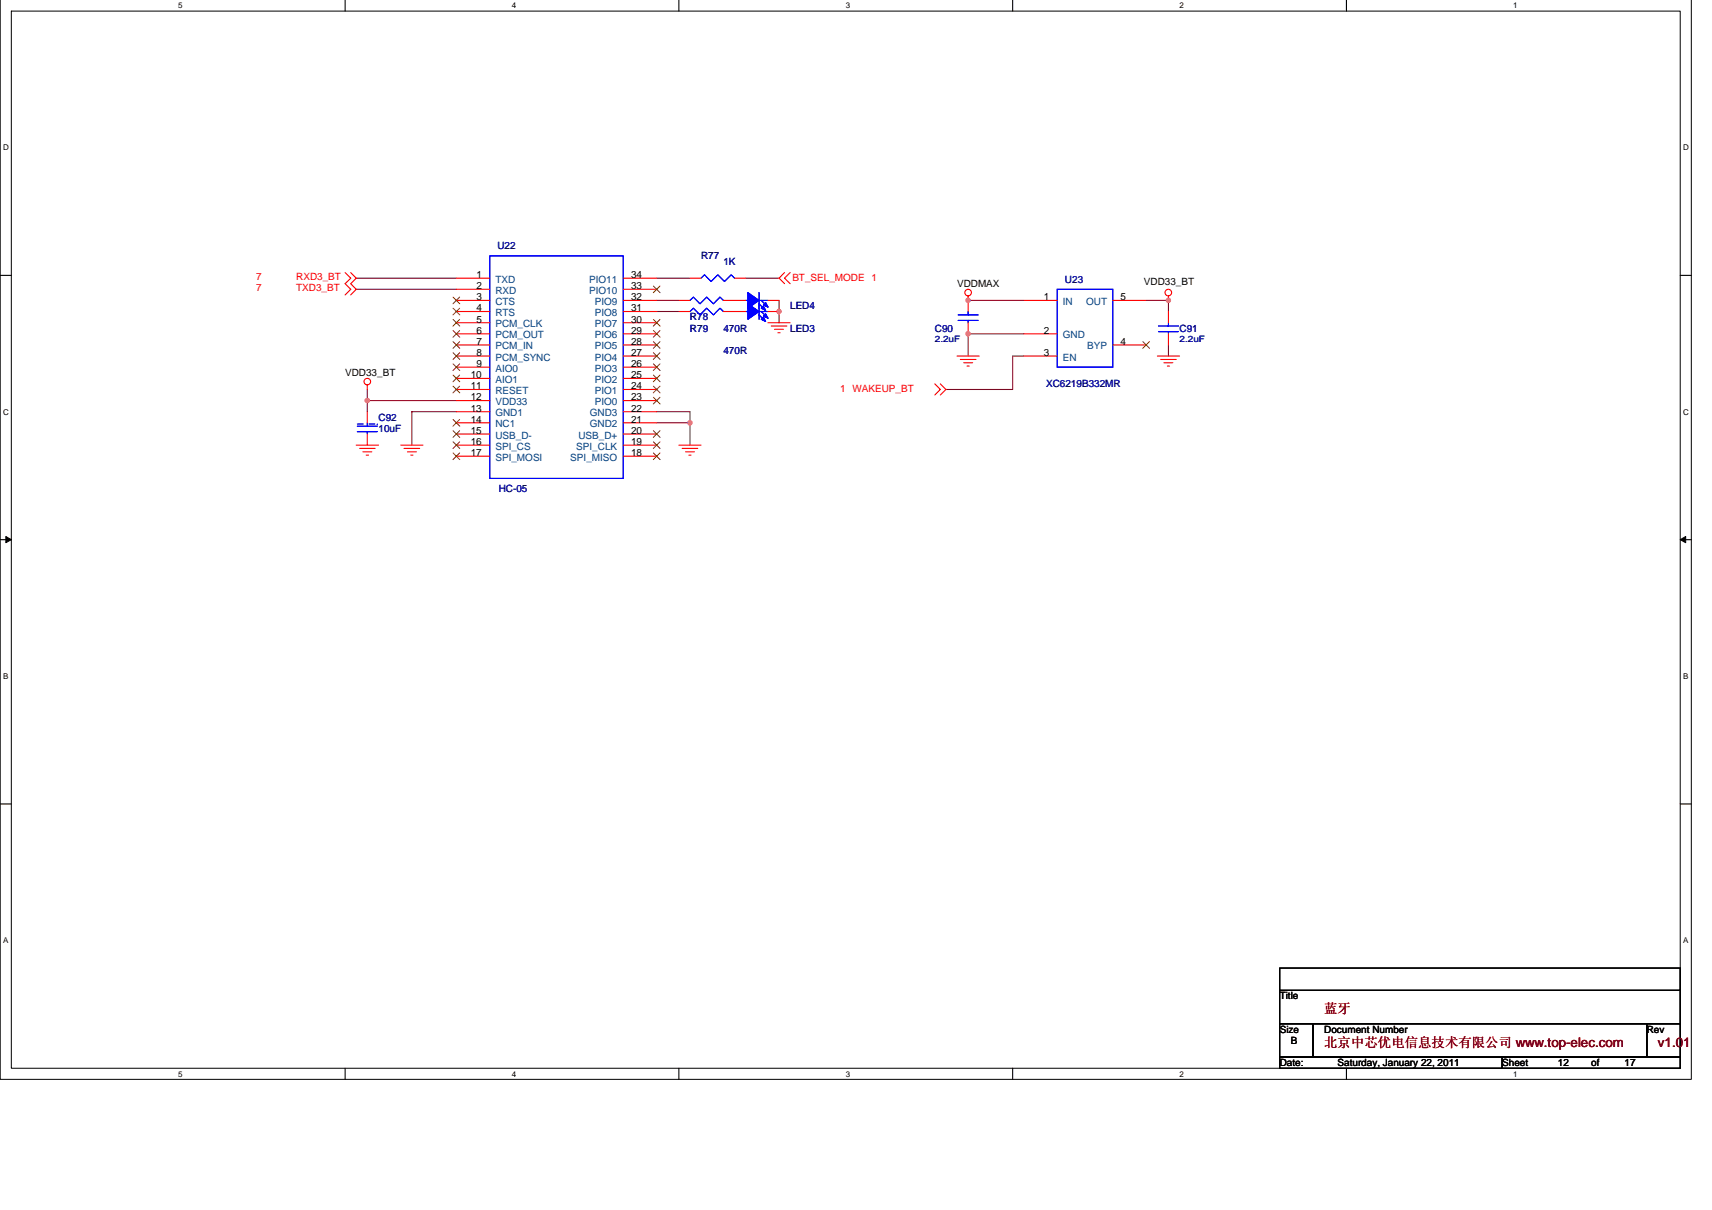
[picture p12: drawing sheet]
<svg xmlns="http://www.w3.org/2000/svg" width="297mm" height="210mm" viewBox="0 0 297 210" stroke-linecap="round" stroke-linejoin="round" font-family="sans-serif">
<path d="M0 0v187.2h293.5v-187.2M2 1.9h289.5v183.4h-289.5z" fill="none" stroke="#000" stroke-width=".17"/>
<g fill="#fff">
<path d="M30.9 .2h.8v1.6h-.8z"/>
<path d="M30.9 185.5h.8v1.6h-.8z"/>
</g>
<path d="M59.9 0v1.9M59.9 185.3v1.9" fill="none" stroke="#000" stroke-width=".19"/>
<g fill="#fff">
<path d="M88.8 .2h.8v1.6h-.8z"/>
<path d="M88.8 185.5h.8v1.6h-.8z"/>
</g>
<path d="M117.8 0v1.9M117.8 185.3v1.9" fill="none" stroke="#000" stroke-width=".19"/>
<g fill="#fff">
<path d="M146.7 .2h.8v1.6h-.8z"/>
<path d="M146.7 185.5h.8v1.6h-.8z"/>
</g>
<path d="M175.7 0v1.9M175.7 185.3v1.9" fill="none" stroke="#000" stroke-width=".19"/>
<g fill="#fff">
<path d="M204.7 .2h.7v1.6h-.7z"/>
<path d="M204.7 185.5h.7v1.6h-.7z"/>
</g>
<path d="M233.6 0v1.9M233.6 185.3v1.9" fill="none" stroke="#000" stroke-width=".19"/>
<g fill="#fff">
<path d="M262.6 .2h.7v1.6h-.7z"/>
<path d="M262.6 185.5h.7v1.6h-.7z"/>
<path d="M.5 24.8h1v1.6h-1z"/>
<path d="M292 24.8h1v1.6h-1z"/>
<path d="M.5 70.7h1v1.5h-1z"/>
<path d="M292 70.7h1v1.5h-1z"/>
</g>
<path d="M0 47.8h2M291.5 47.8h2" fill="none" stroke="#000" stroke-width=".19"/>
<g fill="#fff">
<path d="M.5 116.5h.9v1.6h-.9z"/>
<path d="M292 116.5h.9v1.6h-.9z"/>
</g>
<path d="M0 93.6h2M291.5 93.6h2" fill="none" stroke="#000" stroke-width=".19"/>
<path d="M1 93.1l1 .5-1 .5zM291.5 93.6l1-.5v1z" fill="#000" stroke="#000" stroke-width=".17"/>
<g fill="#fff">
<path d="M.5 162.4h.9v1.5h-.9z"/>
<path d="M292 162.4h.9v1.5h-.9z"/>
</g>
<path d="M0 139.5h2M291.5 139.5h2M222 167.9h69.5v3.9h-69.5zM222 171.8h69.5v5.8h-69.5zM222 177.6h5.8v5.8h-5.8zM227.8 177.6h57.9v5.8h-57.9zM285.7 177.6h5.8v5.8h-5.8zM222 183.4h38.6v1.9h-38.6zM260.6 183.4h30.9v1.9h-30.9z" fill="none" stroke="#000" stroke-width=".19"/>
<g fill="none" stroke="#800040" stroke-width=".19">
<path d="M61.8 48.3h17.4M61.8 50.2h17.4M113.9 48.3h5.8M113.9 54h3.9M113.9 52.1h3.9M129.4 48.3h5.8M135.2 52.1v3.9M168 52.1h9.6M177.6 57.9h-9.6v3.9M198.9 52.1h3.8v1.9M202.7 59.8v2M63.7 67.6v1.9h15.5"/>
<path d="M63.7 69.5v1.9M79.2 71.4h-7.7v5.8M113.9 71.4h5.8v5.8M113.9 73.3h5.8M177.6 61.8h-1.9v5.8h-11.6"/>
</g>
<g fill="#f0f" stroke="#f0f" stroke-width=".19">
<circle cx="135.1" cy="54" r=".38"/>
<circle cx="63.7" cy="69.5" r=".38"/>
<circle cx="119.7" cy="73.3" r=".38"/>
<circle cx="202.7" cy="52.1" r=".38"/>
<circle cx="168" cy="57.9" r=".38"/>
<circle cx="168" cy="52.1" r=".38"/>
</g>
<g fill="none" stroke="#f00" stroke-width=".19">
<path d="M59.9 47.3l1 1-1 .9 1 1-1 1M60.9 47.3l.9 1-.9 .9 .9 1-.9 1M79.2 56h5.8M79.2 52.1h5.8M79.2 48.3h5.8M79.2 50.2h5.8M79.2 54h5.8M79.2 57.9h5.8M79.2 59.8h5.8M108.1 56h5.8M108.1 52.1h5.8M108.1 48.3h5.8"/>
<path d="M108.1 50.2h5.8M108.1 54h5.8M108.1 57.9h5.8M108.1 59.8h5.8M117.8 52.1h1.9M117.8 54h1.9M119.7 48.3h1.9M125.5 52.1h3.9M125.5 54h3.9M127.4 48.3h2M133.2 56h3.9M133.2 52.1h2"/>
<path d="M133.2 54h2M133.8 56.6h2.7M134.4 57.1h1.5M135 57.7h.4M136.1 47.3l-.9 1 .9 .9M137.1 47.3l-1 1 1 .9M168 51.4v2.6M168 56v1.9M177.6 52.1h5.8M177.6 57.9h5.8M193.1 52.1h5.8M193.1 59.8h5.8"/>
<path d="M202.7 51.4v.7M202.7 54v2M202.7 57.9v1.9M61.8 77.2h3.9M62.4 77.8h2.7M63 78.4h1.5M63.5 79h.4M63.7 66.8v.8M63.7 71.4v1.9M63.7 75.3v1.9M69.5 77.2h3.9M70.1 77.8h2.7"/>
<path d="M70.7 78.4h1.5M71.3 79h.3M79.2 77.2h5.8M79.2 61.8h5.8M79.2 63.7h5.8M79.2 65.6h5.8M79.2 67.6h5.8M79.2 69.5h5.8M79.2 71.4h5.8M79.2 73.3h5.8M79.2 75.3h5.8M79.2 79.1h5.8"/>
<path d="M108.1 77.2h5.8M108.1 61.8h5.8M108.1 63.7h5.8M108.1 65.6h5.8M108.1 67.6h5.8M108.1 69.5h5.8M108.1 71.4h5.8M108.1 73.3h5.8M108.1 75.3h5.8M108.1 79.1h5.8M117.8 77.2h3.8M118.4 77.8h2.7"/>
<path d="M119 78.4h1.5M119.5 79h.4M162.2 66.6l.9 1-.9 .9M163.1 66.6l1 1-1 .9M166 61.8h3.9M166.6 62.4h2.7M167.2 62.9h1.6M167.8 63.5h.4M177.6 61.8h5.8M200.8 61.8h3.9M201.4 62.4h2.7M201.9 62.9h1.6"/>
<path d="M202.5 63.5h.4"/>
<circle cx="168" cy="50.8" r=".57"/>
<circle cx="202.7" cy="50.8" r=".57"/>
<circle cx="63.7" cy="66.2" r=".57"/>
</g>
<g fill="none" stroke="#00f" stroke-width=".19">
<path d="M85 44.4h23.1v38.6h-23.1zM119.7 52.1l.6-.6 1.2 1.2 1.1-1.2 1.2 1.2 1.1-1.2 .6 .6M119.7 54l.6-.5 1.2 1.1 1.1-1.1 1.2 1.1 1.1-1.1 .6 .5M121.6 48.3l.6-.6 1.2 1.1 1.1-1.1 1.2 1.1 1.2-1.1 .5 .6M129.4 52.1h.3M129.4 54h.3M131.7 50.8v4.6M131.7 52.7l1.1 1.1M131.7 52.1h1.5M131.7 54.6l1.1 1.2M131.7 54h1.5M132.1 52.1l1.1 1.2"/>
<path d="M132.1 54l1.1 1.2M166.2 54.6h3.5M166.2 55.6h3.5M168 54v.6M168 55.6v.4M183.4 50.2h9.7v13.5h-9.7zM201 56.6h3.5M201 57.5h3.5M202.7 56v.6M202.7 57.5v.4M62 73.9h3.5M62 74.9h3.5"/>
<path d="M63.7 73.3v.6M63.7 74.9v.4"/>
</g>
<g fill="#00f" stroke="#00f" stroke-width=".19">
<path d="M129.7 50.8l2 1.3-2 1.4z" fill-rule="evenodd"/>
<path d="M132.1 53.5l.4-.4 .3 .7z" fill-rule="evenodd"/>
<path d="M132.8 52.5l.4 .8-.7-.4 .5 .2-.5-.2z" fill-rule="evenodd"/>
<path d="M129.7 50.8l2 1.3-2 1.4z" fill-rule="evenodd"/>
<path d="M132.1 53.5l.4-.4 .3 .7z" fill-rule="evenodd"/>
<path d="M132.8 52.5l.4 .8-.7-.4 .5 .2-.5-.2z" fill-rule="evenodd"/>
<path d="M129.7 52.7l2 1.3-2 1.4z" fill-rule="evenodd"/>
<path d="M132.1 55.4l.4-.4 .3 .8z" fill-rule="evenodd"/>
<path d="M132.5 54.8l.3-.4 .4 .8z" fill-rule="evenodd"/>
<path d="M129.7 52.7l2 1.3-2 1.4z" fill-rule="evenodd"/>
<path d="M132.1 55.4l.4-.4 .3 .8z" fill-rule="evenodd"/>
<path d="M132.5 54.8l.3-.4 .4 .8z" fill-rule="evenodd"/>
</g>
<g fill="none" stroke="#804000" stroke-width=".17">
<path d="M78.6 51.5l1.2 1.2M78.6 53.5l1.2 1.1M78.6 55.4l1.2 1.2M78.6 57.3l1.2 1.2M78.6 59.3l1.2 1.1M79.8 51.5l-1.2 1.2M79.8 53.5l-1.2 1.1M79.8 55.4l-1.2 1.2M79.8 57.3l-1.2 1.2M79.8 59.3l-1.2 1.1M113.4 59.3l1.1 1.1M113.4 57.3l1.1 1.2"/>
<path d="M113.4 55.4l1.1 1.2M113.4 49.6l1.1 1.2M114.5 59.3l-1.2 1.1M114.5 57.3l-1.2 1.2M114.5 55.4l-1.2 1.2M114.5 49.6l-1.2 1.2M198.3 59.3l1.1 1.1M199.4 59.3l-1.1 1.1M78.6 61.2l1.2 1.2M78.6 63.1l1.2 1.2M78.6 65.1l1.2 1.1M78.6 67l1.2 1.2"/>
<path d="M78.6 72.8l1.2 1.1M78.6 74.7l1.2 1.2M78.6 76.6l1.2 1.2M78.6 78.6l1.2 1.1M79.8 61.2l-1.2 1.2M79.8 63.1l-1.2 1.2M79.8 65.1l-1.2 1.1M79.8 67l-1.2 1.2M79.8 72.8l-1.2 1.1M79.8 74.7l-1.2 1.2M79.8 76.6l-1.2 1.2M79.8 78.6l-1.2 1.1"/>
<path d="M113.4 78.6l1.1 1.1M113.4 76.6l1.1 1.2M113.4 74.7l1.1 1.2M113.4 68.9l1.1 1.2M113.4 67l1.1 1.2M113.4 65.1l1.1 1.1M113.4 63.1l1.1 1.2M113.4 61.2l1.1 1.2M114.5 78.6l-1.2 1.1M114.5 76.6l-1.2 1.2M114.5 74.7l-1.2 1.2M114.5 68.9l-1.2 1.2"/>
<path d="M114.5 67l-1.2 1.2M114.5 65.1l-1.2 1.1M114.5 63.1l-1.2 1.2M114.5 61.2l-1.2 1.2"/>
</g>
<path d="M62 73.6h3.5M65.5 73.6h.1" fill="none" stroke="#fff" stroke-width=".17" stroke-dasharray="1 1 1 1 1 1 1 1"/>
<path d="M62 73.6h3.5M65.5 73.6h.1" fill="none" stroke="#00f" stroke-width=".17" stroke-dasharray="1 1 1 1 1 1 1 1"/>
<g font-size="2.3" fill="#800000">
<text x="229.8" y="175.8">蓝牙</text>
<text x="229.8" y="181.6">北京中芯优电信息技术有限公司 www.top-elec.com</text>
<text x="287.7" y="181.6">v1.01</text>
</g>
<g font-size="1.7" fill="#000080">
<text x="86.3" y="43.2">U22</text>
<text x="121.6" y="45">R77</text>
<text x="125.5" y="45.9">1K</text>
<text x="137.1" y="53.7">LED4</text>
<text x="184.8" y="49">U23</text>
<text x="119.7" y="55.6">R78</text>
<text x="119.7" y="57.5">R79</text>
<text x="125.5" y="57.5">470R</text>
<text x="137.1" y="57.5">LED3</text>
<text x="162.2" y="57.5">C90</text>
<text x="204.7" y="57.5">C91</text>
<text x="125.5" y="61.4">470R</text>
<text x="181.5" y="67.2">XC6219B332MR</text>
<text x="65.7" y="73">C92</text>
<text x="65.7" y="74.9">10uF</text>
<text x="86.5" y="85.3">HC-05</text>
</g>
<g font-size="1.7" fill="#f00">
<text x="44.4" y="48.6">7</text>
<text x="44.4" y="50.6">7</text>
<text x="51.4" y="48.6">RXD3_BT</text>
<text x="51.4" y="50.6">TXD3_BT</text>
<text x="137.5" y="48.8">BT_SEL_MODE 1</text>
<text x="145.8" y="67.9">1 WAKEUP_BT</text>
</g>
<g font-size="1.7">
<text x="82.7" y="48.2">1</text>
<text x="82.7" y="50.2">2</text>
<text x="82.7" y="52.1">3</text>
<text x="109.5" y="50.2">33</text>
<text x="109.5" y="48.2">34</text>
<text x="109.5" y="52.1">32</text>
<text x="166" y="49.8">VDDMAX</text>
<text x="181.1" y="52.1">1</text>
<text x="194.4" y="52.1">5</text>
<text x="198.5" y="49.4">VDD33_BT</text>
<text x="82.7" y="54">4</text>
<text x="82.7" y="56">5</text>
<text x="82.7" y="57.9">6</text>
<text x="82.7" y="59.8">7</text>
<text x="109.5" y="59.8">28</text>
<text x="109.5" y="57.9">29</text>
<text x="109.5" y="56">30</text>
<text x="109.5" y="54">31</text>
<text x="181.1" y="57.9">2</text>
<text x="194.4" y="59.8">4</text>
<text x="59.9" y="65.2">VDD33_BT</text>
<text x="81.7" y="65.6">10</text>
<text x="82.7" y="61.7">8</text>
<text x="82.7" y="63.7">9</text>
<text x="109.5" y="65.6">25</text>
<text x="109.5" y="63.7">26</text>
<text x="109.5" y="61.7">27</text>
<text x="181.1" y="61.7">3</text>
<text x="81.7" y="67.5">11</text>
<text x="81.7" y="69.5">12</text>
<text x="81.7" y="71.4">13</text>
<text x="109.5" y="71.4">22</text>
<text x="109.5" y="69.5">23</text>
<text x="109.5" y="67.5">24</text>
<text x="81.7" y="73.3">14</text>
<text x="81.7" y="75.3">15</text>
<text x="81.7" y="77.2">16</text>
<text x="109.5" y="75.3">20</text>
<text x="109.5" y="73.3">21</text>
<text x="109.5" y="77.2">19</text>
<text x="81.7" y="79.1">17</text>
<text x="109.5" y="79.1">18</text>
<text x="222" y="173.4">Title</text>
<text x="222" y="179.1">Size</text>
<text x="229.8" y="179.1">Document Number</text>
<text x="285.7" y="179.1">Rev</text>
<text x="222" y="184.9">Date:</text>
<text x="224" y="181.1">B</text>
<text x="232.1" y="184.9">Saturday, January 22, 2011</text>
<text x="260.6" y="184.9">Sheet</text>
<text x="270.3" y="184.9">12</text>
<text x="276.1" y="184.9">of</text>
<text x="281.9" y="184.9">17</text>
</g>
<g font-size="1.7" fill="#004080">
<text x="86" y="49">TXD</text>
<text x="86" y="51">RXD</text>
<text x="86" y="52.9">CTS</text>
<text x="102.2" y="51">PIO10</text>
<text x="102.2" y="49">PIO11</text>
<text x="103.2" y="52.9">PIO9</text>
<text x="184.4" y="52.9">IN</text>
<text x="188.4" y="52.9">OUT</text>
<text x="86" y="54.8">RTS</text>
<text x="86" y="56.8">PCM_CLK</text>
<text x="86" y="58.7">PCM_OUT</text>
<text x="103.2" y="58.7">PIO6</text>
<text x="103.2" y="56.8">PIO7</text>
<text x="103.2" y="54.8">PIO8</text>
<text x="184.4" y="58.7">GND</text>
<text x="86" y="60.6">PCM_IN</text>
<text x="86" y="62.5">PCM_SYNC</text>
<text x="86" y="64.5">AIO0</text>
<text x="103.2" y="64.5">PIO3</text>
<text x="103.2" y="62.5">PIO4</text>
<text x="103.2" y="60.6">PIO5</text>
<text x="184.4" y="62.5">EN</text>
<text x="188.6" y="60.6">BYP</text>
<text x="86" y="66.4">AIO1</text>
<text x="86" y="68.3">RESET</text>
<text x="86" y="70.3">VDD33</text>
<text x="103.2" y="70.3">PIO0</text>
<text x="103.2" y="68.3">PIO1</text>
<text x="103.2" y="66.4">PIO2</text>
<text x="86" y="72.2">GND1</text>
<text x="86" y="74.1">NC1</text>
<text x="86" y="76.1">USB_D-</text>
<text x="86" y="78">SPI_CS</text>
<text x="100" y="78">SPI_CLK</text>
<text x="100.3" y="76.1">USB_D+</text>
<text x="102.3" y="74.1">GND2</text>
<text x="102.3" y="72.2">GND3</text>
<text x="86" y="79.9">SPI_MOSI</text>
<text x="99" y="79.9">SPI_MISO</text>
</g>
<g font-size="1.5" fill="#000080">
<text x="162.2" y="59.3">2.2uF</text>
<text x="204.7" y="59.3">2.2uF</text>
</g>
<g font-size="1.4">
<text x="30.9" y="1.5">5</text>
<text x="88.8" y="1.5">4</text>
<text x="146.7" y="1.5">3</text>
<text x="204.7" y="1.5">2</text>
<text x="262.6" y="1.5">1</text>
<text x=".5" y="26.1">D</text>
<text x="292" y="26.1">D</text>
<text x=".5" y="71.9">C</text>
<text x="292" y="71.9">C</text>
<text x=".5" y="117.8">B</text>
<text x="292" y="117.8">B</text>
<text x=".5" y="163.6">A</text>
<text x="292" y="163.6">A</text>
<text x="30.9" y="186.8">5</text>
<text x="88.8" y="186.8">4</text>
<text x="146.7" y="186.8">3</text>
<text x="204.7" y="186.8">2</text>
<text x="262.6" y="186.8">1</text>
</g>
</svg>
